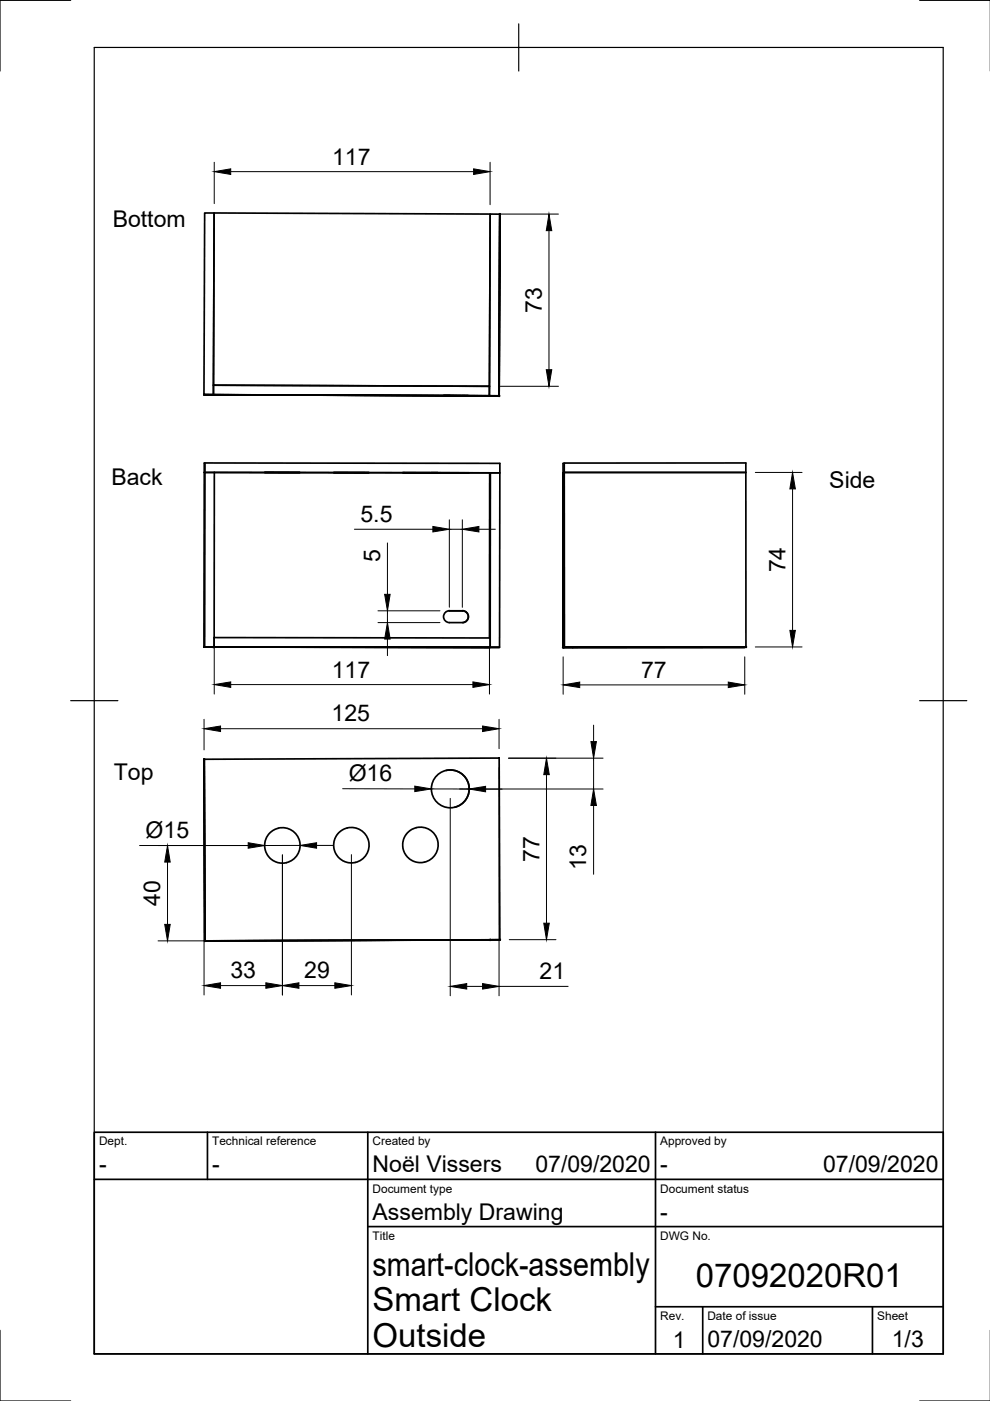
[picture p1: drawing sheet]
<svg xmlns="http://www.w3.org/2000/svg" width="210mm" height="297mm" viewBox="0 0 210 297" stroke-linecap="round" stroke-linejoin="round" font-family="sans-serif">
<!-- layer: Visible -->
<g fill="none" stroke="#000" stroke-width=".36">
<path d="M43.4 45.2h2l-.1 38.5h-2.1zM45.4 45.2l58.5 .2-.1 36.5-58.5-.2zM103.9 45.4h2l-.1 38.5h-2zM105.9 45.4h.1M106 45.4l-.2 38.5h-2M43.2 83.7h2.1M43.3 98.2h62.7v2.1l-62.7-.1zM43.3 83.7l62.5 .2 .2-38.5-.2 38.5zM43.5 98.2l-.1 39M45.3 81.7l58.5 .2v2l-58.5-.2zM45.3 83.7h.1M45.3 83.7l58.5 .2"/>
<path d="M94 83.9l1.3-.1zM95.3 83.9h2.7h-2.7M98 83.9h1.3h-1.3M103.8 83.9h.1M105.8 83.9h.1M119.4 98.3l38.7-.1v2l-38.7 .1zM119.6 98.2v39h38.6M43.3 100.2h2.1M43.3 100.2l-.1 37M45.4 100.2v37M45.4 100.2l58.4 .1M56.1 100.2h7.5z"/>
<path d="M70.7 100.2h7.6zM85.4 100.2h7.5zM91.5 100.2h8zM103.8 100.3h2.2l-.1 37M103.8 100.3v35M104 100.3l-.1 37M119.4 100.3v37h38.5h-38.5zM119.4 100.3v37M119.6 100.2h38.5l.1 37h-38.6zM119.6 100.2l-.2 .1M43.2 137.2h2.2zM45.3 137.2l58.6 .1z"/>
<path d="M45.3 137.2l58.5 .1M45.4 135.2l58.5 .1M95.2 129.5h.1a1.26 1.26 0 0 0-1.3 1.3 1.26 1.26 0 0 0 1.3 1.2M95.3 132h2.7M95.3 129.5h2.7M98 129.5a1.26 1.26 0 0 1 1.3 1.2 1.26 1.26 0 0 1-1.2 1.3M98.1 129.5a1.26 1.26 0 0 1 1.2 1.2 1.26 1.26 0 0 1-1.2 1.3M103.8 137.3h2.1zM119.4 137.3l2.2-.1zM119.4 132h.1M119.4 129.5h.1M119.4 129.5v2.5"/>
<path d="M119.5 129.5v2.5M121.4 137.3l36.8-.1zM43.3 161l62.5-.3 .2 38.5-62.5 .3zM43.3 161l.2 38.5 62.5-.3M43.3 161l.2 38.5h1.9M43.3 161l.1 38.5h2M59 175.6l-1.3 .6-1.1 1.2-.5 1.4 .1 1.3 .6 1.3 1 1 1.3 .5h1.6M59 175.6a3.8 3.8 0 0 1 4.5 2.8 3.8 3.8 0 0 1-2.8 4.5M71.8 176.6l1-.7a3.8 3.8 0 0 1 5.4 3 3.8 3.8 0 0 1-4.9 3.9l-.9-.5-.7-.6-.7-1-.2-.7 .1-1.8 .5-1.1zM88.3 175.5l-1.3 .5-1.1 1.2-.5 1.4v1.2l.6 1.5 1 .9 1.5 .6h1.5M88.3 175.5a3.8 3.8 0 0 1 4.5 2.8 3.8 3.8 0 0 1-2.8 4.5M94.6 163.3a4 4 0 0 1 4.8 3 4 4 0 0 1-3 4.9"/>
<path d="M43.5 199.5h-.1M103.9 199.2l-58.5 .3M103.9 199.3l-58.5 .2M104 199.2h2"/>
<circle cx="95.5" cy="167.3" r="4"/>
</g>
<g fill="#000" stroke="#000" stroke-width=".21">
<circle cx="106" cy="45.4" r=".17"/>
<circle cx="43.3" cy="83.7" r=".17"/>
<circle cx="105.8" cy="83.9" r=".17"/>
<circle cx="45.3" cy="137.2" r=".17"/>
<circle cx="119.4" cy="137.3" r=".17"/>
<circle cx="119.6" cy="137.2" r=".17"/>
<circle cx="158.2" cy="137.2" r=".17"/>
<circle cx="43.3" cy="161" r=".17"/>
<circle cx="43.5" cy="199.5" r=".17"/>
<circle cx="103.9" cy="199.3" r=".17"/>
<circle cx="106" cy="199.2" r=".17"/>
</g>
<!-- layer: Visible Narrow -->
<path d="M95.3 129.5h.1M98 129.5h.1" fill="none" stroke="#000" stroke-width=".21"/>
<!-- layer: Border -->
<path d="M15 .1h-15v15M20 10.1h180v276.9h-180zM110 5.1v10M195 .1h15M15 148.6h10M195 148.6h10M0 282.1v14.9h15M195 297h15" fill="none" stroke="#000" stroke-width=".25"/>
<!-- layer: TitleBlock -->
<path d="M20 240.1h180v46.9h-180zM20 250h180M44 240.1v9.9M78 240.1v46.9M139 240.1v46.9M78 260.1h122M139 277.1h61M149 277.1v9.9M185 277.1v9.9" fill="none" stroke="#000" stroke-width=".36"/>
<!-- layer: Dimensions -->
<g fill="none" stroke="#000" stroke-width=".21">
<path d="M45.4 34.4v8.8M48.9 36.4h51.5M103.9 34.4v9M105.9 45.4h12.5M116.4 48.9v29.5M105.8 81.9h12.6M75.1 112.2h16.7M82.1 115.1v10.9M95.3 110.2v18.5M95.3 112.2h2.7M98 110.2v18.6M101.5 112.2h3.5"/>
<path d="M160.1 100.2h10M168 103.7v30M45.4 137.2v10M80.1 129.5h13.2M80.1 132h13.2M82.1 129.5v2.5M82.1 135.5v3.5M103.8 137.3v9.9M119.4 139.3v7.9M157.9 139.3v7.9M160.1 137.2h10M43.3 152.5v6.5"/>
<path d="M46.8 154.5h55.5M48.9 145.1h51.4M105.8 152.5v6.2M122.9 145.2h31.5M125.9 153.7v3.5M29.6 179.3h24.5M43.3 163v48M63.6 179.2l-7.5 .1M67.1 179.2h3.5M72.6 167.2l15.3 .1M91.5 167.3h8M95.5 169.3v41.8"/>
<path d="M97.5 167.3h30.4M105.8 162.7v48.4M107.8 160.7h20.1M115.9 164.2v31.5M125.9 160.7v6.6M125.9 170.8v14.6M33.5 199.5h9.9M35.5 182.8v13.2M59.9 181.3v29.7M74.5 181.2v29.8M108 199.2h9.9M46.8 209h9.6"/>
<path d="M63.4 209h7.6M99 209.1h3.3M105.8 209.1h14.7"/>
</g>
<g fill="#000" stroke="#000" stroke-width=".21">
<path d="M45.4 36.4l3.5-.6v1.2zM100.4 35.8l3.5 .6-3.5 .6zM116.4 45.4l.6 3.5h-1.2zM115.8 78.4h1.2l-.6 3.5zM91.8 111.6l3.5 .6-3.5 .6zM98 112.2l3.5-.6v1.2zM168 100.2l.6 3.5h-1.1zM82.1 132l.6 3.5h-1.1zM81.6 126h1.1l-.6 3.5zM167.5 133.7h1.1l-.6 3.5zM43.3 154.5l3.5-.6v1.2zM45.4 145.1l3.5-.5v1.1z"/>
<path d="M100.3 144.6l3.5 .5-3.5 .6zM102.3 153.9l3.5 .6-3.5 .6zM119.4 145.2l3.5-.6v1.2zM125.3 157.2h1.1l-.5 3.5zM154.4 144.6l3.5 .6-3.5 .6zM52.6 178.7l3.5 .6-3.5 .5zM63.6 179.2l3.5-.5v1.1zM87.9 166.7l3.6 .6-3.6 .5zM99.5 167.3l3.5-.6v1.2zM115.9 160.7l.6 3.5h-1.2zM125.9 167.3l.5 3.5h-1.1zM35.5 179.3l.6 3.5h-1.2z"/>
<path d="M34.9 196h1.2l-.6 3.5zM115.3 195.7h1.2l-.6 3.5zM43.3 209l3.5-.6v1.1zM56.4 208.4l3.5 .6-3.5 .5zM59.9 209l3.5-.6v1.1zM71 208.4l3.5 .6-3.5 .5zM95.5 209.1l3.5-.6v1.2zM102.3 208.5l3.5 .6-3.5 .6z"/>
</g>
<g font-size="7">
<text x="79" y="270.6">smart-clock-assembly</text>
<text x="147.5" y="272.9">07092020R01</text>
<text x="79" y="278.1">Smart Clock</text>
<text x="79" y="285.5">Outside</text>
</g>
<g font-size="4.9">
<text x="70.4" y="34.9">117</text>
<text x="23.9" y="48.2">Bottom</text>
<text x="114.9" y="66.4" transform="rotate(-90 114.9 66.4)">73</text>
<text x="23.6" y="102.9">Back</text>
<text x="175.8" y="103.5">Side</text>
<text x="76.4" y="110.6">5.5</text>
<text x="80.6" y="119.1" transform="rotate(-90 80.6 119.1)">5</text>
<text x="166.6" y="121.4" transform="rotate(-90 166.6 121.4)">74</text>
<text x="70.4" y="143.6">117</text>
<text x="135.9" y="143.7">77</text>
<text x="70.3" y="152.9">125</text>
<text x="24.1" y="165.3">Top</text>
<text x="73.9" y="165.6">Ø16</text>
<text x="30.9" y="177.6">Ø15</text>
<text x="114.4" y="182.7" transform="rotate(-90 114.4 182.7)">77</text>
<text x="124.3" y="184.4" transform="rotate(-90 124.3 184.4)">13</text>
<text x="34" y="192" transform="rotate(-90 34 192)">40</text>
<text x="48.9" y="207.4">33</text>
<text x="64.5" y="207.4">29</text>
<text x="114.4" y="207.6">21</text>
<text x="21" y="248.5">-</text>
<text x="45" y="248.5">-</text>
<text x="79" y="248.5">Noël Vissers</text>
<text x="113.5" y="248.5">07/09/2020</text>
<text x="140" y="248.5">-</text>
<text x="174.5" y="248.5">07/09/2020</text>
<text x="79" y="258.6">Assembly Drawing</text>
<text x="140" y="258.6">-</text>
<text x="142.6" y="285.7">1</text>
<text x="150" y="285.5">07/09/2020</text>
<text x="189.1" y="285.7">1/3</text>
</g>
<g font-size="2.5">
<text x="21" y="242.9">Dept.</text>
<text x="45" y="242.9">Technical reference</text>
<text x="79" y="242.9">Created by</text>
<text x="140" y="242.9">Approved by</text>
<text x="79" y="252.8">Document type</text>
<text x="140" y="252.8">Document status</text>
<text x="79" y="262.9">Title</text>
<text x="140" y="262.9">DWG No.</text>
<text x="140" y="279.9">Rev.</text>
<text x="150" y="279.9">Date of issue</text>
<text x="186" y="279.9">Sheet</text>
</g>
</svg>
